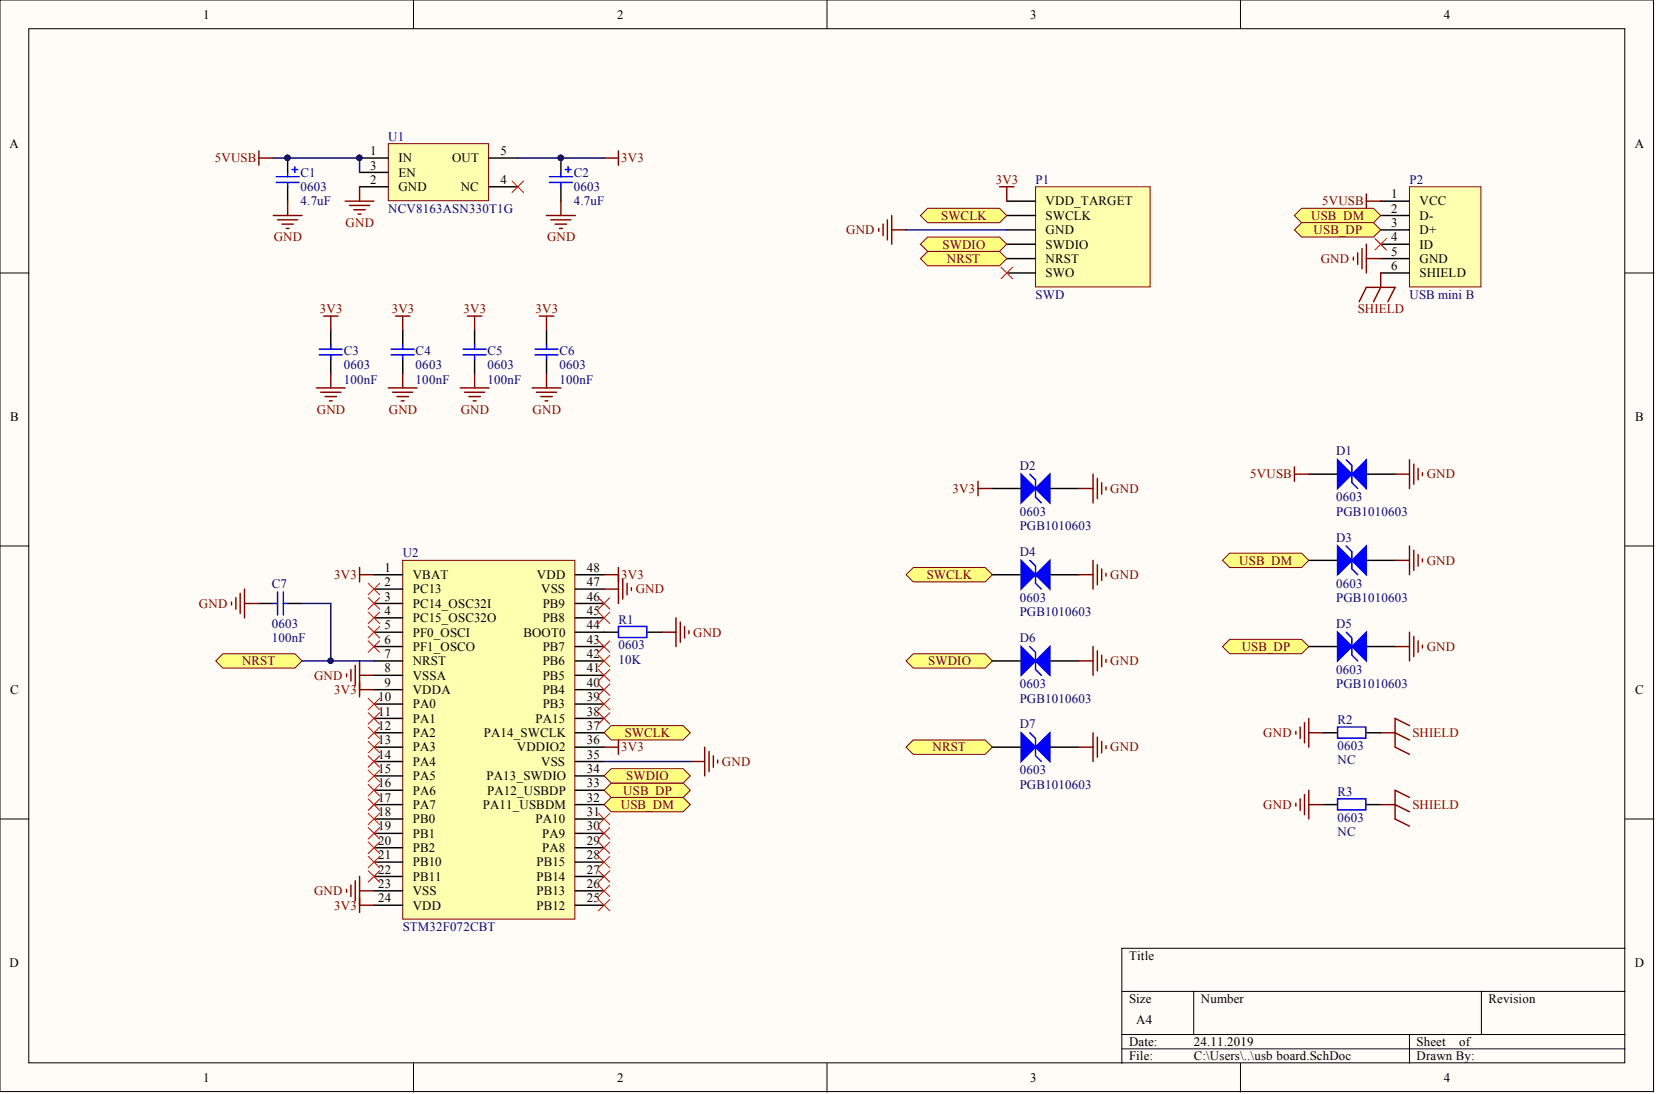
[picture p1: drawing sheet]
# Altium project usb board.PrjPcb
1 sheet, 21 parts. Net scope: flat (ports and power ports of the same name join across sheets).
Board file: usb board.PcbDoc

## Sheet usb board.SchDoc
size A4

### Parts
C1  0603  value 4.7uF  [diode_0603_HandSoldering]
C2  0603  value 4.7uF  [diode_0603_HandSoldering]
C3  0603  value 100nF  [0603_HandSoldering]
C4  0603  value 100nF  [0603_HandSoldering]
C5  0603  value 100nF  [0603_HandSoldering]
C6  0603  value 100nF  [0603_HandSoldering]
C7  0603  value 100nF  [0603_HandSoldering]
D1  0603  value PGB1010603  [0603_HandSoldering]
D2  0603  value PGB1010603  [0603_HandSoldering]
D3  0603  value PGB1010603  [0603_HandSoldering]
D4  0603  value PGB1010603  [0603_HandSoldering]
D5  0603  value PGB1010603  [0603_HandSoldering]
D6  0603  value PGB1010603  [0603_HandSoldering]
D7  0603  value PGB1010603  [0603_HandSoldering]
P1  SWD  [HDR1X6]
P2  USB mini B  [USB mini B receptacle]
R1  0603  value 10K  [0603_HandSoldering]
R2  0603  value NC  [0603_HandSoldering]
R3  0603  value NC  [0603_HandSoldering]
U1  NCV8163ASN330T1G  [NCV8163ASN330T1G_SOT32_5]
U2  STM32F072CBT  [LQFP48]

### Ports
NRST, SWCLK, SWDIO, USB_DM, USB_DP

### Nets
3V3: C2.1 C3.2 C4.2 C5.2 C6.2 D2.1(A) P1.1(VDD_TARGET) U1.5(OUT) U2.1(VBAT) U2.9(VDDA) U2.24(VDD) U2.36(VDDIO2) U2.48(VDD)
5VUSB: C1.1 D1.1(A) P2.1(VCC) U1.1(IN) U1.3(EN)
GND: C1.2 C2.2 C3.1 C4.1 C5.1 C6.1 C7.1 D1.2(K) D2.2(K) D3.2(K) D4.2(K) D5.2(K) D6.2(K) D7.2(K) P1.3(GND) P2.5(GND) R1.2 R2.1 R3.1 U1.2(GND) U2.8(VSSA) U2.23(VSS) U2.35(VSS) U2.47(VSS)
SHIELD: P2.6(SHIELD) R2.2 R3.2
NetC7_2: C7.2 D7.1(A) P1.5(NRST) U2.7(NRST) ; port NRST
NetD3_1: D3.1(A) P2.2(D-) U2.32(PA11_USBDM) ; port USB_DM
NetD4_1: D4.1(A) P1.2(SWCLK) U2.37(PA14_SWCLK) ; port SWCLK
NetD5_1: D5.1(A) P2.3(D+) U2.33(PA12_USBDP) ; port USB_DP
NetD6_1: D6.1(A) P1.4(SWDIO) U2.34(PA13_SWDIO) ; port SWDIO
NetR1_1: R1.1 U2.44(BOOT0)

Not connected (* = marked no-connect by the designer): P1 6(SWO)*; P2 4(ID)*; U1 4(NC)*; U2 2(PC13)* 3(PC14_OSC32I)* 4(PC15_OSC32O)* 5(PF0_OSCI)* 6(PF1_OSCO)* 10(PA0)* 11(PA1)* 12(PA2)* 13(PA3)* 14(PA4)* 15(PA5)* 16(PA6)* 17(PA7)* 18(PB0)* 19(PB1)* 20(PB2)* 21(PB10)* 22(PB11)* 25(PB12)* 26(PB13)* 27(PB14)* 28(PB15)* 29(PA8)* 30(PA9)* 31(PA10)* 38(PA15)* 39(PB3)* 40(PB4)* 41(PB5)* 42(PB6)* 43(PB7)* 45(PB8)* 46(PB9)*
